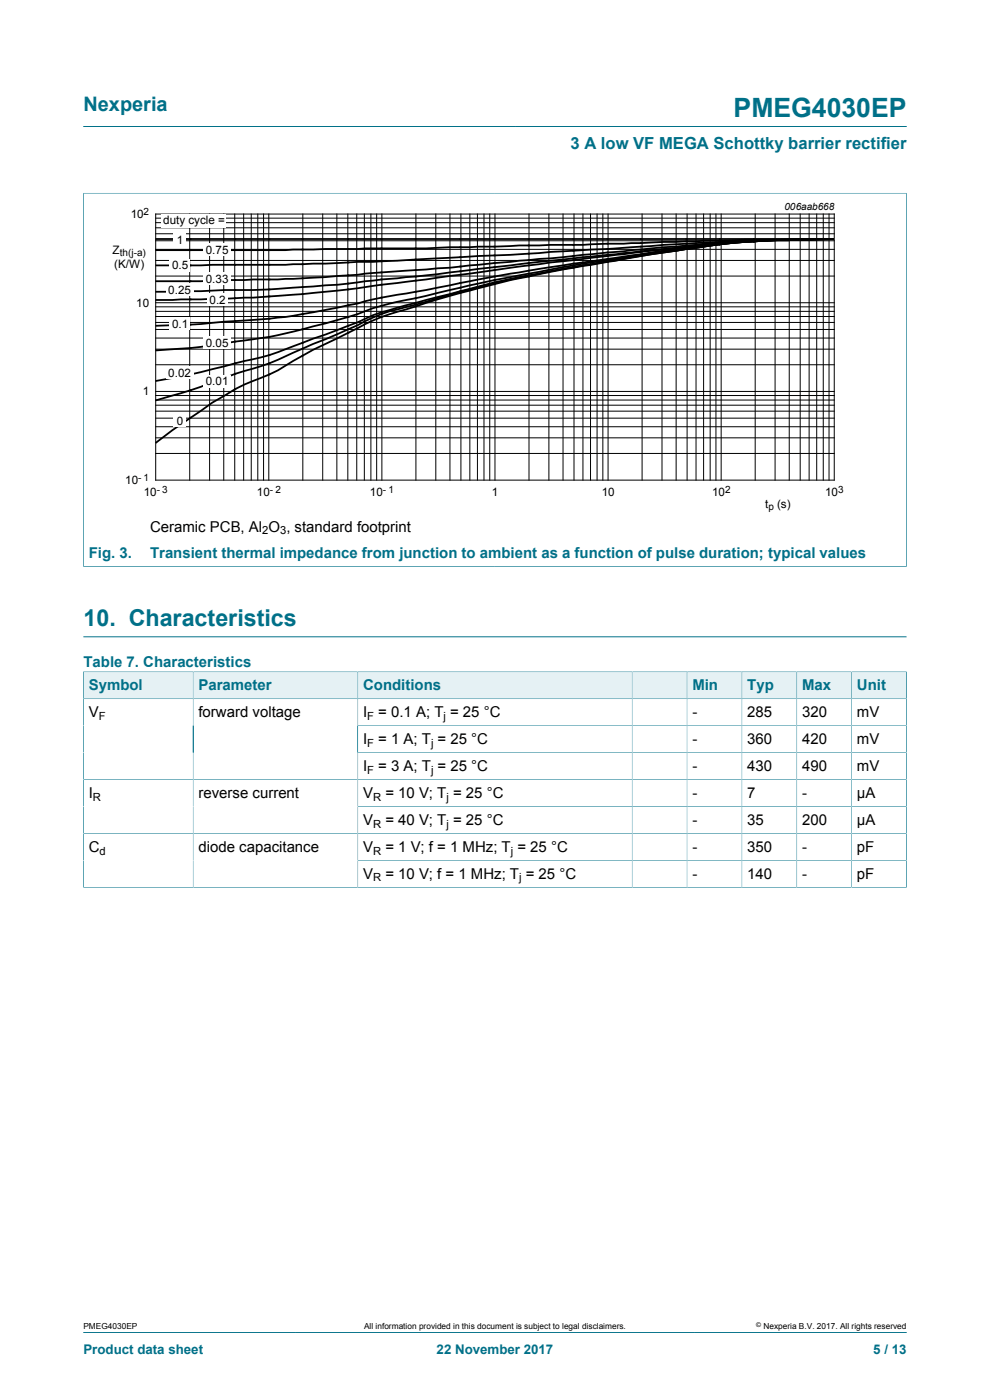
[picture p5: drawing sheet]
<svg xmlns="http://www.w3.org/2000/svg" width="210mm" height="297mm" viewBox="0 0 210 297" stroke-linecap="round" stroke-linejoin="round" font-family="sans-serif">
<path d="M17.7 26.8h174.6M17.6 41h174.8M17.7 40.9v79.4M192.3 40.9v79.4M17.6 120.2h174.8M17.7 282.6h174.6" fill="none" stroke="#007088" stroke-width=".21"/>
<path d="M20.3 42.6h169.4v66.3h-169.4z" fill="none" stroke="#fff" stroke-width=".21"/>
<g fill="none" stroke="#000" stroke-width=".21">
<path d="M33 45.4h144v56.5h-144zM33 58.6h144M33 55.3h144M33 52.9h144M33 51.1h144M33 49.6h144M33 48.3h144M33 47.2h144M33 46.3h144M40.2 45.4v56.5M44.5 45.4v56.5M47.5 45.4v56.5"/>
<path d="M49.8 45.4v56.5M51.7 45.4v56.5M53.3 45.4v56.5M54.7 45.4v56.5M55.9 45.4v56.5M57 45.4v56.5M64.2 45.4v56.5M68.5 45.4v56.5M71.5 45.4v56.5M73.8 45.4v56.5M75.7 45.4v56.5M77.3 45.4v56.5"/>
<path d="M78.7 45.4v56.5M79.9 45.4v56.5M81 45.4v56.5M88.2 45.4v56.5M92.4 45.4v56.5M95.4 45.4v56.5M97.8 45.4v56.5M99.7 45.4v56.5M101.3 45.4v56.5M102.7 45.4v56.5M103.9 45.4v56.5M105 45.4v56.5"/>
<path d="M112.2 45.4v56.5M116.4 45.4v56.5M119.4 45.4v56.5M121.8 45.4v56.5M123.7 45.4v56.5M125.3 45.4v56.5M126.7 45.4v56.5M127.9 45.4v56.5M129 45.4v56.5M136.2 45.4v56.5M140.4 45.4v56.5M143.4 45.4v56.5"/>
<path d="M145.7 45.4v56.5M147.6 45.4v56.5M149.3 45.4v56.5M150.6 45.4v56.5M151.9 45.4v56.5M153 45.4v56.5M160.2 45.4v56.5M164.4 45.4v56.5M167.4 45.4v56.5M169.7 45.4v56.5M171.6 45.4v56.5M173.2 45.4v56.5"/>
<path d="M174.6 45.4v56.5M175.9 45.4v56.5M33 77.4h144M33 74.1h144M33 71.7h144M33 69.9h144M33 68.4h144M33 67.1h144M33 66.1h144M33 65.1h144M33 64.2h144M33 96.2h144"/>
<path d="M33 92.9h144M33 90.5h144M33 88.7h144M33 87.2h144M33 86h144M33 84.9h144M33 83.9h144M33 83h144"/>
</g>
<g fill="none" stroke="#000" stroke-width=".38">
<path d="M33.2 50.7h143.5M121.6 56.7a251.2 251.2 0 0 0-28.8 6.3l-8.5 2.3a39.2 39.2 0 0 0-8.4 3.1l-11.7 4.3a63.1 63.1 0 0 1-14.3 4.4l-9.5 2.3-7.2 1.4M121.6 56.7l-2.2 .3a264.5 264.5 0 0 0-26.6 6.3l-6.6 1.8a34.2 34.2 0 0 0-10.3 3.9l-15.3 6.6a59.7 59.7 0 0 1-10.7 3.7l-4.9 1.8a83.3 83.3 0 0 1-11.8 3.8M128.9 55.4l-7.3 1.3M135.9 54.3l-7 1.1M135.9 54.3l-5.2 1a258.6 258.6 0 0 0-44.5 10.3l-1.9 .5a47.7 47.7 0 0 0-10.4 4.5l-2.3 1.1a99.8 99.8 0 0 0-12.6 6.9l-5.3 2.2a64.9 64.9 0 0 0-13.3 7.8l-3.8 2.7-3.4 2.6M145.6 52.8l-7.4 1-9.3 1.6M145.6 52.8l-9.7 1.5M152.7 51.6l-22 2.3a1336.8 1336.8 0 0 0-42.5 4.8l-7.3 .6a194.3 194.3 0 0 1-18.7 1.7l-8.5 .5h-6l-5.1 .3-9.4 .1M152.7 51.6l-18.8 2.1a1566.9 1566.9 0 0 0-45.7 5.8l-3.9 .5a360.4 360.4 0 0 1-36.6 3.4l-14.5 .2M152.7 51.8a643.2 643.2 0 0 0-35.9 5.4l-2.4 .5a342.9 342.9 0 0 0-26.2 5.6l-5.5 1.1a36.1 36.1 0 0 0-6.8 2.2l-2 .6a169 169 0 0 1-18.6 4.5l-1.6 .3a211.6 211.6 0 0 1-20.5 2.3M152.7 51.8l-7.1 1"/>
<path d="M159.9 51.1a183.6 183.6 0 0 0-16.5 1.2l-2.6 .1-24 2.4-11.9 1a276.8 276.8 0 0 1-20.6 1.7l-3.4 .3a320.9 320.9 0 0 1-33.2 1.6l-5.1 .3h-9.4M159.9 51.1l-7.2 .5M159.9 51.2a103.9 103.9 0 0 0-16.5 1.7l-5.2 .7a826.5 826.5 0 0 0-40.6 6.4l-7.2 1.5-6.1 1a56.9 56.9 0 0 0-8.4 1.9 199.9 199.9 0 0 1-18.8 3.2l-9.4 .6-5.1 .5-9.4 .4M159.9 51.2l-7.2 .6M169.4 50.8h-2.2a917.1 917.1 0 0 0-36.5 .9l-7.1 .2-13.5 .2-19.7 .6h-12.9l-16.9 .4h-27.4M169.4 50.8a300.8 300.8 0 0 0-20.2 .6l-40.9 2.7-6.8 .2a1162 1162 0 0 1-40.9 1.9l-27.4 .1M169.4 50.8l-9.5 .3M169.4 50.8l-9.5 .4M176.7 50.7l-7.3 .1"/>
</g>
<g fill="#fff">
<path d="M34.3 45.5h13.6v2.9h-13.6z"/>
<path d="M36.9 49.6h2.5v2.6h-2.5z"/>
<path d="M43.2 51.6h5.8v2.6h-5.8z"/>
<path d="M36 55h4.3v2.6h-4.3z"/>
<path d="M43.2 57.9h5.8v2.5h-5.8z"/>
<path d="M43.9 62.2h4.4v2.6h-4.4z"/>
<path d="M35.2 60.1h5.9v2.6h-5.9z"/>
<path d="M36 67.3h4.3v2.6h-4.3z"/>
<path d="M43.2 71.4h5.8v2.6h-5.8z"/>
<path d="M35.2 77.8h5.9v2.6h-5.9z"/>
<path d="M43.2 79.6h5.8v2.5h-5.8z"/>
<path d="M36.9 88h2.5v2.5h-2.5z"/>
</g>
<path d="M17.7 135.1h174.6" fill="none" stroke="#007088" stroke-width=".21"/>
<path d="M17.8 142.6h23.1v5.6h-23.1z" fill="#e5f1f4"/>
<path d="M17.7 142.4v5.8h23.3v-5.7h-23.4" fill="none" stroke="#007088" stroke-width=".21"/>
<path d="M41.1 142.6h34.7v5.6h-34.7z" fill="#e5f1f4"/>
<path d="M41 142.5h34.9v5.7h-34.9z" fill="none" stroke="#007088" stroke-width=".21"/>
<path d="M76 142.6h58v5.6h-58z" fill="#e5f1f4"/>
<path d="M75.9 142.5h58.2v5.7h-58.2z" fill="none" stroke="#007088" stroke-width=".21"/>
<path d="M134.2 142.6h11.5v5.6h-11.5z" fill="#e5f1f4"/>
<path d="M134.1 142.5h11.6v5.7h-11.6z" fill="none" stroke="#007088" stroke-width=".21"/>
<path d="M145.8 142.6h11.5v5.6h-11.5z" fill="#e5f1f4"/>
<path d="M145.7 142.5h11.7v5.7h-11.7z" fill="none" stroke="#007088" stroke-width=".21"/>
<path d="M157.4 142.6h11.5v5.6h-11.5z" fill="#e5f1f4"/>
<path d="M157.4 142.5h11.6v5.7h-11.6z" fill="none" stroke="#007088" stroke-width=".21"/>
<path d="M169.1 142.6h11.5v5.6h-11.5z" fill="#e5f1f4"/>
<path d="M169 142.5h11.7v5.7h-11.7z" fill="none" stroke="#007088" stroke-width=".21"/>
<path d="M180.7 142.6h11.5v5.6h-11.5z" fill="#e5f1f4"/>
<g fill="none" stroke="#007088" stroke-width=".21">
<path d="M41 148.2v40M75.9 153.9h116.4M75.9 148.2v40M75.9 159.7h116.4M134.1 148.2v40M145.7 148.2v40M157.4 148.2v40M169 148.2v40M192.3 142.4v45.9M192.3 148.2h-174.6v40.1M192.4 142.5h-11.7v45.7M75.9 171.1h116.4"/>
<path d="M192.3 165.4h-174.6M192.3 176.8h-174.6M75.9 182.5h116.4M192.4 188.2h-174.8"/>
</g>
<text font-size="5.6" fill="#007088" x="155.6" y="24.8">PMEG4030EP</text>
<text font-size="4.9" fill="#007088" x="17.7" y="132.8">10. Characteristics</text>
<text font-size="4.2" fill="#007088" x="17.7" y="23.6">Nexperia</text>
<text font-size="3.5" fill="#007088" x="121" y="31.7">3 A low VF MEGA Schottky barrier rectifier</text>
<g font-size="3.2">
<text x="31.8" y="112.8">Ceramic PCB, Al O , standard footprint</text>
<text x="18.8" y="152.1">V</text>
<text x="42.1" y="152.1">forward voltage</text>
<text x="77" y="152.1">I</text>
<text x="80.2" y="152.1">= 0.1 A; T = 25 °C</text>
<text x="146.9" y="152.1">-</text>
<text x="158.5" y="152.1">285</text>
<text x="170.1" y="152.1">320</text>
<text x="181.8" y="152.1">mV</text>
<text x="77" y="157.8">I</text>
<text x="80.2" y="157.8">= 1 A; T = 25 °C</text>
<text x="146.9" y="157.8">-</text>
<text x="158.5" y="157.8">360</text>
<text x="170.1" y="157.8">420</text>
<text x="181.8" y="157.8">mV</text>
<text x="77" y="163.5">I</text>
<text x="80.2" y="163.5">= 3 A; T = 25 °C</text>
<text x="146.9" y="163.5">-</text>
<text x="158.5" y="163.5">430</text>
<text x="170.1" y="163.5">490</text>
<text x="181.8" y="163.5">mV</text>
<text x="18.8" y="169.2">I</text>
<text x="42.1" y="169.2">reverse current</text>
<text x="77" y="169.2">V</text>
<text x="81.7" y="169.2">= 10 V; T = 25 °C</text>
<text x="146.9" y="169.2">-</text>
<text x="158.5" y="169.2">7</text>
<text x="170.1" y="169.2">-</text>
<text x="181.8" y="169.2">µA</text>
<text x="77" y="174.9">V</text>
<text x="81.7" y="174.9">= 40 V; T = 25 °C</text>
<text x="146.9" y="174.9">-</text>
<text x="158.5" y="174.9">35</text>
<text x="170.1" y="174.9">200</text>
<text x="181.8" y="174.9">µA</text>
<text x="18.8" y="180.7">C</text>
<text x="42.1" y="180.7">diode capacitance</text>
<text x="77" y="180.7">V</text>
<text x="81.7" y="180.7">= 1 V; f = 1 MHz; T = 25 °C</text>
<text x="146.9" y="180.7">-</text>
<text x="158.5" y="180.7">350</text>
<text x="170.1" y="180.7">-</text>
<text x="181.8" y="180.7">pF</text>
<text x="77" y="186.4">V</text>
<text x="81.7" y="186.4">= 10 V; f = 1 MHz; T = 25 °C</text>
<text x="146.9" y="186.4">-</text>
<text x="158.5" y="186.4">140</text>
<text x="170.1" y="186.4">-</text>
<text x="181.8" y="186.4">pF</text>
</g>
<g font-size="3.2" fill="#007088">
<text x="18.8" y="118.3">Fig. 3.</text>
<text x="31.8" y="118.3">Transient thermal impedance from junction to ambient as a function of pulse duration; typical values</text>
<text x="17.7" y="141.4">Table 7. Characteristics</text>
<text x="18.8" y="146.4">Symbol</text>
<text x="42.1" y="146.4">Parameter</text>
<text x="77" y="146.4">Conditions</text>
<text x="146.9" y="146.4">Min</text>
<text x="158.5" y="146.4">Typ</text>
<text x="170.1" y="146.4">Max</text>
<text x="181.8" y="146.4">Unit</text>
</g>
<g font-size="2.8" fill="#007088">
<text x="17.7" y="287.2">Product data sheet</text>
<text x="92.6" y="287.2">22 November 2017</text>
<text x="185.2" y="287.2">5 / 13</text>
</g>
<g font-size="2.5">
<text x="27.7" y="46.3">10</text>
<text x="34.6" y="47.6">duty cycle =</text>
<text x="23.9" y="53.8">Z</text>
<text x="37.5" y="51.8">1</text>
<text x="43.7" y="53.9">0</text>
<text x="45" y="53.9">.75</text>
<text x="24.2" y="56.9">(K/W)</text>
<text x="36.5" y="57.1">0.5</text>
<text x="28.9" y="65">10</text>
<text x="35.7" y="62.3">0.25</text>
<text x="43.7" y="60">0</text>
<text x="44.4" y="64.4">0.2</text>
<text x="45" y="60">.33</text>
<text x="36.5" y="69.5">0.1</text>
<text x="43.7" y="73.6">0</text>
<text x="45" y="73.6">.05</text>
<text x="30.3" y="83.8">1</text>
<text x="35.7" y="80">0.02</text>
<text x="43.7" y="81.7">0</text>
<text x="45" y="81.7">.01</text>
<text x="37.5" y="90.1">0</text>
<text x="26.5" y="102.7">10</text>
<text x="30.5" y="105.2">10</text>
<text x="54.5" y="105.2">10</text>
<text x="78.5" y="105.2">10</text>
<text x="104.3" y="105.2">1</text>
<text x="127.6" y="105.2">10</text>
<text x="151.1" y="105.2">10</text>
<text x="162.3" y="107.7">t</text>
<text x="164.8" y="107.7">(s)</text>
<text x="175" y="105.2">10</text>
</g>
<g font-size="2.4">
<text x="55.6" y="113.4">2</text>
<text x="59.4" y="113.4">3</text>
<text x="20.9" y="152.7">F</text>
<text x="77.9" y="152.7">F</text>
<text x="94.1" y="152.7">j</text>
<text x="77.9" y="158.4">F</text>
<text x="91.4" y="158.4">j</text>
<text x="77.9" y="164.1">F</text>
<text x="91.4" y="164.1">j</text>
<text x="19.7" y="169.9">R</text>
<text x="79.1" y="169.9">R</text>
<text x="94.7" y="169.9">j</text>
<text x="79.1" y="175.6">R</text>
<text x="94.7" y="175.6">j</text>
<text x="21.1" y="181.3">d</text>
<text x="79.1" y="181.3">R</text>
<text x="108.3" y="181.3">j</text>
<text x="79.1" y="187">R</text>
<text x="110.1" y="187">j</text>
</g>
<g font-size="2.1">
<text x="30.5" y="45.6">2</text>
<text x="166.4" y="44.6">006aab668</text>
<text x="25.4" y="54.3">th(j-a)</text>
<text x="29.3" y="101.9">- 1</text>
<text x="33.3" y="104.5">- 3</text>
<text x="57.3" y="104.5">- 2</text>
<text x="81.2" y="104.5">- 1</text>
<text x="153.8" y="104.5">2</text>
<text x="177.8" y="104.5">3</text>
<text x="163" y="108.2">p</text>
</g>
<g font-size="1.8">
<text x="17.7" y="282">PMEG4030EP</text>
<text x="77.2" y="282">All information provided in this document is subject to legal disclaimers.</text>
<text x="161.9" y="282">Nexperia B.V. 2017. All rights reserved</text>
</g>
<text font-size="1.4" x="160.4" y="281.6">©</text>
</svg>
